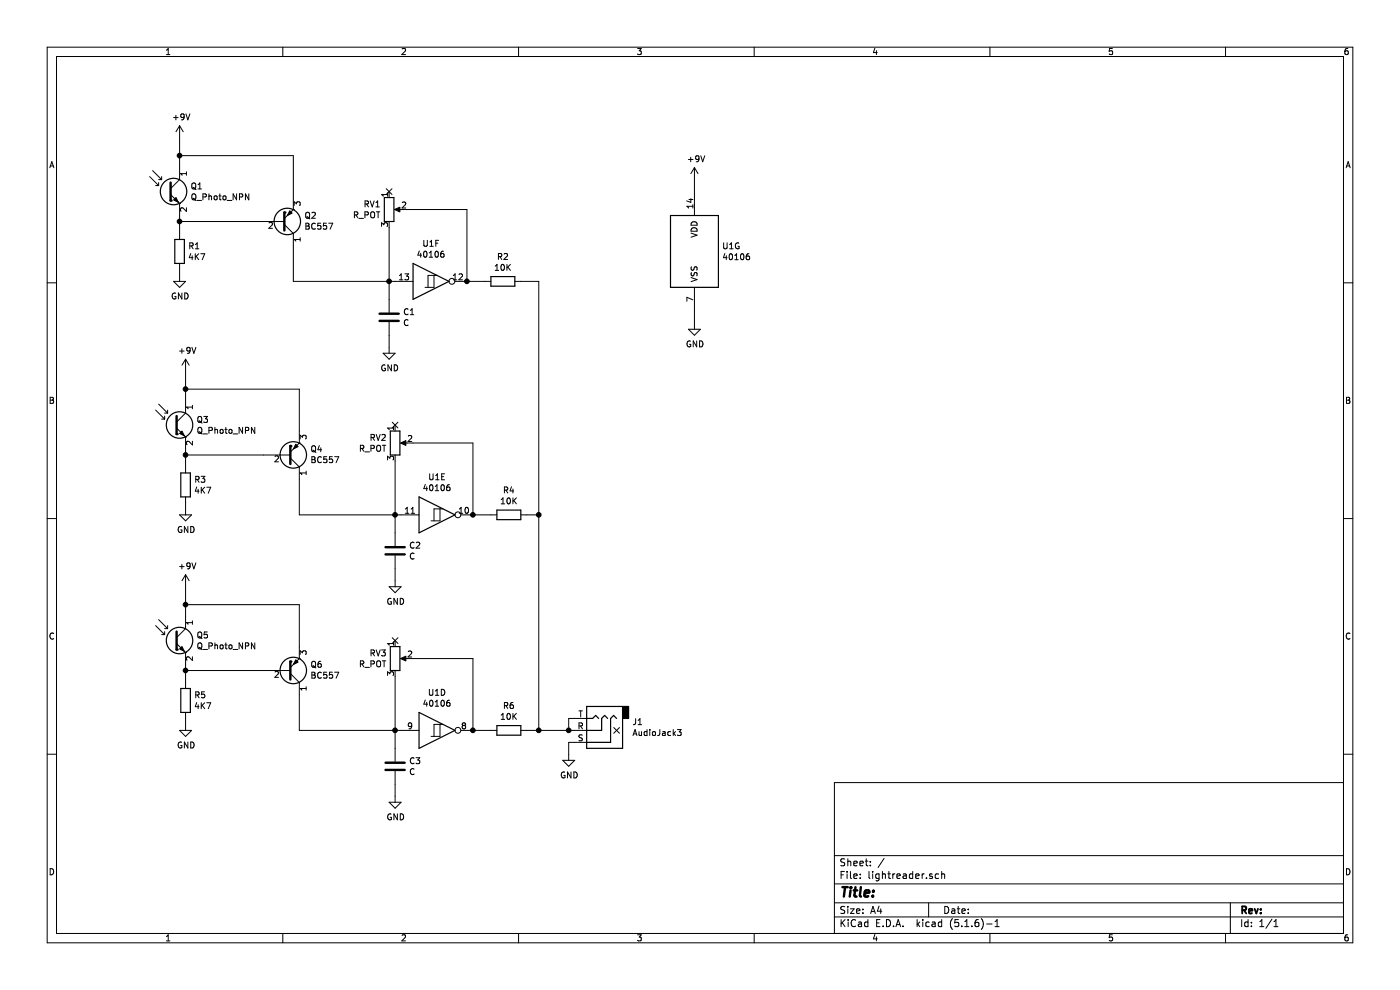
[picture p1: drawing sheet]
EESchema Schematic File Version 4
EELAYER 30 0
EELAYER END
$Descr A4 11693 8268
encoding utf-8
Sheet 1 1
Title ""
Date ""
Rev ""
Comp ""
Comment1 ""
Comment2 ""
Comment3 ""
Comment4 ""
$EndDescr
$Comp
L Device:Q_Photo_NPN Q1
U 1 1
P 1400 1600
F 0 "Q1" H 1590 1646 50  0000 L CNN
F 1 "Q_Photo_NPN" H 1590 1555 50  0000 L CNN
F 2 "LED_THT:LED_D5.0mm" H 1600 1700 50  0001 C CNN
F 3 "~" H 1400 1600 50  0001 C CNN
	1    1400 1600
	1    0    0    -1  
$EndComp
$Comp
L power:GND #PWR09
U 1 1
P 5800 2700
F 0 "#PWR09" H 5800 2450 50  0001 C CNN
F 1 "GND" H 5805 2527 50  0000 C CNN
F 2 "" H 5800 2700 50  0001 C CNN
F 3 "" H 5800 2700 50  0001 C CNN
	1    5800 2700
	1    0    0    -1  
$EndComp
$Comp
L power:+9V #PWR06
U 1 1
P 5800 1500
F 0 "#PWR06" H 5800 1350 50  0001 C CNN
F 1 "+9V" H 5815 1673 50  0000 C CNN
F 2 "" H 5800 1500 50  0001 C CNN
F 3 "" H 5800 1500 50  0001 C CNN
	1    5800 1500
	1    0    0    -1  
$EndComp
$Comp
L power:+9V #PWR01
U 1 1
P 1500 1150
F 0 "#PWR01" H 1500 1000 50  0001 C CNN
F 1 "+9V" H 1515 1323 50  0000 C CNN
F 2 "" H 1500 1150 50  0001 C CNN
F 3 "" H 1500 1150 50  0001 C CNN
	1    1500 1150
	1    0    0    -1  
$EndComp
Wire Wire Line
	1500 1150 1500 1300
$Comp
L Device:R R1
U 1 1
P 1500 2100
F 0 "R1" H 1570 2146 50  0000 L CNN
F 1 "4K7" H 1570 2055 50  0000 L CNN
F 2 "Resistor_THT:R_Axial_DIN0207_L6.3mm_D2.5mm_P2.54mm_Vertical" V 1430 2100 50  0001 C CNN
F 3 "~" H 1500 2100 50  0001 C CNN
	1    1500 2100
	1    0    0    -1  
$EndComp
$Comp
L power:GND #PWR02
U 1 1
P 1500 2300
F 0 "#PWR02" H 1500 2050 50  0001 C CNN
F 1 "GND" H 1505 2127 50  0000 C CNN
F 2 "" H 1500 2300 50  0001 C CNN
F 3 "" H 1500 2300 50  0001 C CNN
	1    1500 2300
	1    0    0    -1  
$EndComp
Wire Wire Line
	1500 2300 1500 2250
$Comp
L Transistor_BJT:BC557 Q2
U 1 1
P 2350 1850
F 0 "Q2" H 2541 1804 50  0000 L CNN
F 1 "BC557" H 2541 1895 50  0000 L CNN
F 2 "Package_TO_SOT_THT:TO-92_Inline_Wide" H 2550 1775 50  0001 L CIN
F 3 "http://www.fairchildsemi.com/ds/BC/BC557.pdf" H 2350 1850 50  0001 L CNN
	1    2350 1850
	1    0    0    1   
$EndComp
Wire Wire Line
	1500 1800 1500 1850
Wire Wire Line
	2150 1850 1500 1850
Connection ~ 1500 1850
Wire Wire Line
	1500 1850 1500 1950
Wire Wire Line
	2450 1650 2450 1300
Wire Wire Line
	2450 1300 1500 1300
Connection ~ 1500 1300
Wire Wire Line
	1500 1300 1500 1400
$Comp
L Device:C C1
U 1 1
P 3250 2650
F 0 "C1" H 3365 2696 50  0000 L CNN
F 1 "C" H 3365 2605 50  0000 L CNN
F 2 "Capacitor_THT:C_Rect_L7.0mm_W3.5mm_P5.00mm" H 3288 2500 50  0001 C CNN
F 3 "~" H 3250 2650 50  0001 C CNN
	1    3250 2650
	1    0    0    -1  
$EndComp
$Comp
L power:GND #PWR03
U 1 1
P 3250 2900
F 0 "#PWR03" H 3250 2650 50  0001 C CNN
F 1 "GND" H 3255 2727 50  0000 C CNN
F 2 "" H 3250 2900 50  0001 C CNN
F 3 "" H 3250 2900 50  0001 C CNN
	1    3250 2900
	1    0    0    -1  
$EndComp
Wire Wire Line
	3250 2500 3250 2350
Wire Wire Line
	3250 2350 3300 2350
Wire Wire Line
	3250 2900 3250 2800
$Comp
L 4xxx:40106 U1
U 7 1
P 5800 2100
F 0 "U1" H 6030 2146 50  0000 L CNN
F 1 "40106" H 6030 2055 50  0000 L CNN
F 2 "Package_DIP:DIP-14_W7.62mm_Socket" H 5800 2100 50  0001 C CNN
F 3 "https://assets.nexperia.com/documents/data-sheet/HEF40106B.pdf" H 5800 2100 50  0001 C CNN
	7    5800 2100
	1    0    0    -1  
$EndComp
$Comp
L 4xxx:40106 U1
U 6 1
P 3600 2350
F 0 "U1" H 3600 2667 50  0000 C CNN
F 1 "40106" H 3600 2576 50  0000 C CNN
F 2 "Package_DIP:DIP-14_W7.62mm_Socket" H 3600 2350 50  0001 C CNN
F 3 "https://assets.nexperia.com/documents/data-sheet/HEF40106B.pdf" H 3600 2350 50  0001 C CNN
	6    3600 2350
	1    0    0    -1  
$EndComp
$Comp
L 4xxx:40106 U1
U 5 1
P 3650 4300
F 0 "U1" H 3650 4617 50  0000 C CNN
F 1 "40106" H 3650 4526 50  0000 C CNN
F 2 "Package_DIP:DIP-14_W7.62mm_Socket" H 3650 4300 50  0001 C CNN
F 3 "https://assets.nexperia.com/documents/data-sheet/HEF40106B.pdf" H 3650 4300 50  0001 C CNN
	5    3650 4300
	1    0    0    -1  
$EndComp
$Comp
L 4xxx:40106 U1
U 4 1
P 3650 6100
F 0 "U1" H 3650 6417 50  0000 C CNN
F 1 "40106" H 3650 6326 50  0000 C CNN
F 2 "Package_DIP:DIP-14_W7.62mm_Socket" H 3650 6100 50  0001 C CNN
F 3 "https://assets.nexperia.com/documents/data-sheet/HEF40106B.pdf" H 3650 6100 50  0001 C CNN
	4    3650 6100
	1    0    0    -1  
$EndComp
$Comp
L Device:R_POT RV1
U 1 1
P 3250 1750
F 0 "RV1" H 3181 1796 50  0000 R CNN
F 1 "R_POT" H 3181 1705 50  0000 R CNN
F 2 "Potentiometer_THT:Potentiometer_Piher_PT-10-V05_Vertical" H 3250 1750 50  0001 C CNN
F 3 "~" H 3250 1750 50  0001 C CNN
	1    3250 1750
	1    0    0    -1  
$EndComp
Wire Wire Line
	3400 1750 3900 1750
Wire Wire Line
	3900 1750 3900 2350
Wire Wire Line
	3250 1900 3250 2350
Connection ~ 3250 2350
Wire Wire Line
	2450 2350 3250 2350
Wire Wire Line
	2450 2050 2450 2350
$Comp
L Device:R R2
U 1 1
P 4200 2350
F 0 "R2" V 3993 2350 50  0000 C CNN
F 1 "10K" V 4084 2350 50  0000 C CNN
F 2 "Resistor_THT:R_Axial_DIN0207_L6.3mm_D2.5mm_P2.54mm_Vertical" V 4130 2350 50  0001 C CNN
F 3 "~" H 4200 2350 50  0001 C CNN
	1    4200 2350
	0    1    1    0   
$EndComp
Wire Wire Line
	4050 2350 3900 2350
Connection ~ 3900 2350
$Comp
L Device:Q_Photo_NPN Q3
U 1 1
P 1450 3550
F 0 "Q3" H 1640 3596 50  0000 L CNN
F 1 "Q_Photo_NPN" H 1640 3505 50  0000 L CNN
F 2 "LED_THT:LED_D5.0mm" H 1650 3650 50  0001 C CNN
F 3 "~" H 1450 3550 50  0001 C CNN
	1    1450 3550
	1    0    0    -1  
$EndComp
$Comp
L power:+9V #PWR04
U 1 1
P 1550 3100
F 0 "#PWR04" H 1550 2950 50  0001 C CNN
F 1 "+9V" H 1565 3273 50  0000 C CNN
F 2 "" H 1550 3100 50  0001 C CNN
F 3 "" H 1550 3100 50  0001 C CNN
	1    1550 3100
	1    0    0    -1  
$EndComp
Wire Wire Line
	1550 3100 1550 3250
$Comp
L Device:R R3
U 1 1
P 1550 4050
F 0 "R3" H 1620 4096 50  0000 L CNN
F 1 "4K7" H 1620 4005 50  0000 L CNN
F 2 "Resistor_THT:R_Axial_DIN0207_L6.3mm_D2.5mm_P2.54mm_Vertical" V 1480 4050 50  0001 C CNN
F 3 "~" H 1550 4050 50  0001 C CNN
	1    1550 4050
	1    0    0    -1  
$EndComp
$Comp
L power:GND #PWR05
U 1 1
P 1550 4250
F 0 "#PWR05" H 1550 4000 50  0001 C CNN
F 1 "GND" H 1555 4077 50  0000 C CNN
F 2 "" H 1550 4250 50  0001 C CNN
F 3 "" H 1550 4250 50  0001 C CNN
	1    1550 4250
	1    0    0    -1  
$EndComp
Wire Wire Line
	1550 4250 1550 4200
$Comp
L Transistor_BJT:BC557 Q4
U 1 1
P 2400 3800
F 0 "Q4" H 2591 3754 50  0000 L CNN
F 1 "BC557" H 2591 3845 50  0000 L CNN
F 2 "Package_TO_SOT_THT:TO-92_Inline_Wide" H 2600 3725 50  0001 L CIN
F 3 "http://www.fairchildsemi.com/ds/BC/BC557.pdf" H 2400 3800 50  0001 L CNN
	1    2400 3800
	1    0    0    1   
$EndComp
Wire Wire Line
	1550 3750 1550 3800
Wire Wire Line
	2200 3800 1550 3800
Connection ~ 1550 3800
Wire Wire Line
	1550 3800 1550 3900
Wire Wire Line
	2500 3600 2500 3250
Wire Wire Line
	2500 3250 1550 3250
Connection ~ 1550 3250
Wire Wire Line
	1550 3250 1550 3350
$Comp
L Device:C C2
U 1 1
P 3300 4600
F 0 "C2" H 3415 4646 50  0000 L CNN
F 1 "C" H 3415 4555 50  0000 L CNN
F 2 "Capacitor_THT:C_Rect_L7.0mm_W3.5mm_P5.00mm" H 3338 4450 50  0001 C CNN
F 3 "~" H 3300 4600 50  0001 C CNN
	1    3300 4600
	1    0    0    -1  
$EndComp
$Comp
L power:GND #PWR07
U 1 1
P 3300 4850
F 0 "#PWR07" H 3300 4600 50  0001 C CNN
F 1 "GND" H 3305 4677 50  0000 C CNN
F 2 "" H 3300 4850 50  0001 C CNN
F 3 "" H 3300 4850 50  0001 C CNN
	1    3300 4850
	1    0    0    -1  
$EndComp
Wire Wire Line
	3300 4450 3300 4300
Wire Wire Line
	3300 4300 3350 4300
Wire Wire Line
	3300 4850 3300 4750
$Comp
L Device:R_POT RV2
U 1 1
P 3300 3700
F 0 "RV2" H 3231 3746 50  0000 R CNN
F 1 "R_POT" H 3231 3655 50  0000 R CNN
F 2 "Potentiometer_THT:Potentiometer_Piher_PT-10-V05_Vertical" H 3300 3700 50  0001 C CNN
F 3 "~" H 3300 3700 50  0001 C CNN
	1    3300 3700
	1    0    0    -1  
$EndComp
Wire Wire Line
	3450 3700 3950 3700
Wire Wire Line
	3950 3700 3950 4300
Wire Wire Line
	3300 3850 3300 4300
Connection ~ 3300 4300
Wire Wire Line
	2500 4300 3300 4300
Wire Wire Line
	2500 4000 2500 4300
$Comp
L Device:R R4
U 1 1
P 4250 4300
F 0 "R4" V 4043 4300 50  0000 C CNN
F 1 "10K" V 4134 4300 50  0000 C CNN
F 2 "Resistor_THT:R_Axial_DIN0207_L6.3mm_D2.5mm_P2.54mm_Vertical" V 4180 4300 50  0001 C CNN
F 3 "~" H 4250 4300 50  0001 C CNN
	1    4250 4300
	0    1    1    0   
$EndComp
Wire Wire Line
	4100 4300 3950 4300
$Comp
L Device:Q_Photo_NPN Q5
U 1 1
P 1450 5350
F 0 "Q5" H 1640 5396 50  0000 L CNN
F 1 "Q_Photo_NPN" H 1640 5305 50  0000 L CNN
F 2 "LED_THT:LED_D5.0mm" H 1650 5450 50  0001 C CNN
F 3 "~" H 1450 5350 50  0001 C CNN
	1    1450 5350
	1    0    0    -1  
$EndComp
$Comp
L power:+9V #PWR08
U 1 1
P 1550 4900
F 0 "#PWR08" H 1550 4750 50  0001 C CNN
F 1 "+9V" H 1565 5073 50  0000 C CNN
F 2 "" H 1550 4900 50  0001 C CNN
F 3 "" H 1550 4900 50  0001 C CNN
	1    1550 4900
	1    0    0    -1  
$EndComp
Wire Wire Line
	1550 4900 1550 5050
$Comp
L Device:R R5
U 1 1
P 1550 5850
F 0 "R5" H 1620 5896 50  0000 L CNN
F 1 "4K7" H 1620 5805 50  0000 L CNN
F 2 "Resistor_THT:R_Axial_DIN0207_L6.3mm_D2.5mm_P2.54mm_Vertical" V 1480 5850 50  0001 C CNN
F 3 "~" H 1550 5850 50  0001 C CNN
	1    1550 5850
	1    0    0    -1  
$EndComp
$Comp
L power:GND #PWR010
U 1 1
P 1550 6050
F 0 "#PWR010" H 1550 5800 50  0001 C CNN
F 1 "GND" H 1555 5877 50  0000 C CNN
F 2 "" H 1550 6050 50  0001 C CNN
F 3 "" H 1550 6050 50  0001 C CNN
	1    1550 6050
	1    0    0    -1  
$EndComp
Wire Wire Line
	1550 6050 1550 6000
$Comp
L Transistor_BJT:BC557 Q6
U 1 1
P 2400 5600
F 0 "Q6" H 2591 5554 50  0000 L CNN
F 1 "BC557" H 2591 5645 50  0000 L CNN
F 2 "Package_TO_SOT_THT:TO-92_Inline_Wide" H 2600 5525 50  0001 L CIN
F 3 "http://www.fairchildsemi.com/ds/BC/BC557.pdf" H 2400 5600 50  0001 L CNN
	1    2400 5600
	1    0    0    1   
$EndComp
Wire Wire Line
	1550 5550 1550 5600
Wire Wire Line
	2200 5600 1550 5600
Connection ~ 1550 5600
Wire Wire Line
	1550 5600 1550 5700
Wire Wire Line
	2500 5400 2500 5050
Wire Wire Line
	2500 5050 1550 5050
Connection ~ 1550 5050
Wire Wire Line
	1550 5050 1550 5150
$Comp
L Device:C C3
U 1 1
P 3300 6400
F 0 "C3" H 3415 6446 50  0000 L CNN
F 1 "C" H 3415 6355 50  0000 L CNN
F 2 "Capacitor_THT:C_Rect_L7.0mm_W3.5mm_P5.00mm" H 3338 6250 50  0001 C CNN
F 3 "~" H 3300 6400 50  0001 C CNN
	1    3300 6400
	1    0    0    -1  
$EndComp
$Comp
L power:GND #PWR012
U 1 1
P 3300 6650
F 0 "#PWR012" H 3300 6400 50  0001 C CNN
F 1 "GND" H 3305 6477 50  0000 C CNN
F 2 "" H 3300 6650 50  0001 C CNN
F 3 "" H 3300 6650 50  0001 C CNN
	1    3300 6650
	1    0    0    -1  
$EndComp
Wire Wire Line
	3300 6250 3300 6100
Wire Wire Line
	3300 6100 3350 6100
Wire Wire Line
	3300 6650 3300 6550
$Comp
L Device:R_POT RV3
U 1 1
P 3300 5500
F 0 "RV3" H 3231 5546 50  0000 R CNN
F 1 "R_POT" H 3231 5455 50  0000 R CNN
F 2 "Potentiometer_THT:Potentiometer_Piher_PT-10-V05_Vertical" H 3300 5500 50  0001 C CNN
F 3 "~" H 3300 5500 50  0001 C CNN
	1    3300 5500
	1    0    0    -1  
$EndComp
Wire Wire Line
	3450 5500 3950 5500
Wire Wire Line
	3950 5500 3950 6100
Wire Wire Line
	3300 5650 3300 6100
Connection ~ 3300 6100
Wire Wire Line
	2500 6100 3300 6100
Wire Wire Line
	2500 5800 2500 6100
$Comp
L Device:R R6
U 1 1
P 4250 6100
F 0 "R6" V 4043 6100 50  0000 C CNN
F 1 "10K" V 4134 6100 50  0000 C CNN
F 2 "Resistor_THT:R_Axial_DIN0207_L6.3mm_D2.5mm_P2.54mm_Vertical" V 4180 6100 50  0001 C CNN
F 3 "~" H 4250 6100 50  0001 C CNN
	1    4250 6100
	0    1    1    0   
$EndComp
Wire Wire Line
	4100 6100 3950 6100
Connection ~ 3950 4300
Connection ~ 3950 6100
Wire Wire Line
	4350 2350 4500 2350
Wire Wire Line
	4500 2350 4500 4300
Wire Wire Line
	4500 6100 4400 6100
Wire Wire Line
	4400 4300 4500 4300
Connection ~ 4500 4300
$Comp
L Connector:AudioJack3 J1
U 1 1
P 5000 6100
F 0 "J1" H 4720 6033 50  0000 R CNN
F 1 "AudioJack3" H 4720 6124 50  0000 R CNN
F 2 "Connector_Audio:Jack_3.5mm_QingPu_WQP-PJ398SM_Vertical_CircularHoles" H 5000 6100 50  0001 C CNN
F 3 "~" H 5000 6100 50  0001 C CNN
	1    5000 6100
	-1   0    0    1   
$EndComp
$Comp
L power:GND #PWR011
U 1 1
P 4750 6300
F 0 "#PWR011" H 4750 6050 50  0001 C CNN
F 1 "GND" H 4755 6127 50  0000 C CNN
F 2 "" H 4750 6300 50  0001 C CNN
F 3 "" H 4750 6300 50  0001 C CNN
	1    4750 6300
	1    0    0    -1  
$EndComp
Wire Wire Line
	4800 6200 4750 6200
Wire Wire Line
	4750 6200 4750 6300
Wire Wire Line
	4800 6100 4750 6100
Connection ~ 4500 6100
Wire Wire Line
	4800 6000 4750 6000
Wire Wire Line
	4750 6000 4750 6100
Connection ~ 4750 6100
Wire Wire Line
	4750 6100 4500 6100
Wire Wire Line
	5800 1500 5800 1600
Wire Wire Line
	5800 2600 5800 2700
NoConn ~ 3250 1600
NoConn ~ 3300 3550
NoConn ~ 3300 5350
NoConn ~ 5150 6100
Wire Wire Line
	4500 4300 4500 6100
$EndSCHEMATC
